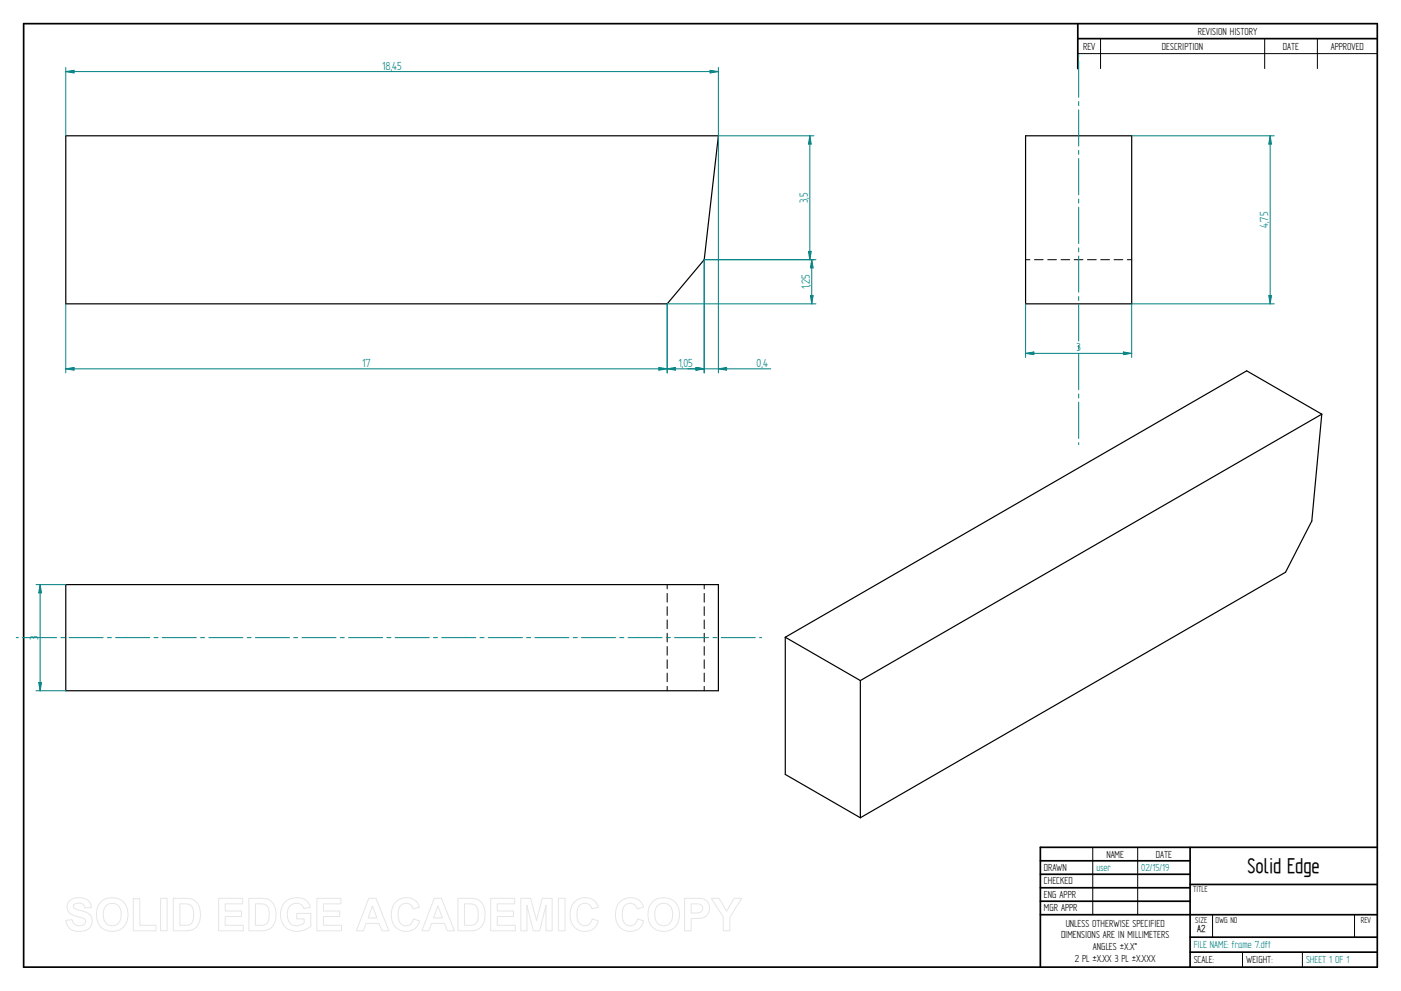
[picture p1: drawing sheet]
<svg xmlns="http://www.w3.org/2000/svg" width="594mm" height="420mm" viewBox="0 0 594 420" stroke-linecap="round" stroke-linejoin="round" font-family="sans-serif">
<g fill="none" stroke="#000" stroke-width=".72">
<path d="M10 10h574v400h-574zM457 10v19.1M457 16.4h127M504.6 359.2v50.8M584 359.2h-142.9v50.8M441.1 365h63.5M441.1 370.7h63.5M441.1 376.4h63.5M504.6 375h79.4M441.1 382.1h63.5M441.1 387.8h142.9M504.6 397.3h79.4"/>
<path d="M504.6 403.7h79.4"/>
</g>
<g fill="none" stroke="#000" stroke-width=".42">
<path d="M466.7 16.4v12.7M536.3 16.4v12.7M558.6 16.4v12.7M457 22.7h127M434.9 110.1h1.8M438.7 110.1h3.6M444.3 110.1h3.7M449.9 110.1h3.7M455.5 110.1h3.7M461.1 110.1h3.8M466.8 110.1h3.7M472.4 110.1h3.7"/>
<path d="M478 110.1h1.9M282.9 247.9v1.8M282.9 251.6v3.7M282.9 257.2v3.7M298.6 247.9v1.8M298.6 251.6v3.7M298.6 257.2v3.7M282.9 262.8v3.8M282.9 268.5v3.7M282.9 274.1v3.7M282.9 279.7v3.7M298.6 262.8v3.8"/>
<path d="M298.6 268.5v3.7M298.6 274.1v3.7M298.6 279.7v3.7M282.9 285.4v3.7M282.9 291v1.9M298.6 285.4v3.7M298.6 291v1.9M463.4 359.2v28.6M482.4 359.2v28.6M514.2 387.9v9.4M574.4 387.9v9.4M526.9 403.7v6.3"/>
<path d="M552.3 403.7v6.3"/>
</g>
<path d="M27.9 57.6h276.7l-6 52.5-15.7 18.7h-255zM434.9 57.6h45v71.2h-45zM560.5 175.6l-31.8-18.4-195.7 113M560.5 175.6l-195.7 112.9M560.5 175.6l-4.2 45.3-11.2 21.7-180.3 104.1M27.9 247.9h276.7v45h-276.7zM333 270.2v58.1l31.8 18.4M333 270.2l31.8 18.3M364.8 288.5v58.2" fill="none" stroke="#000" stroke-width=".51"/>
<path d="M304.6 57.6v100.5M298.6 110.1v48M295.1 155.8l3.5 .6-3.5 .5z" fill="none" stroke="#008080" stroke-width=".42"/>
<path d="M295.1 155.8l3.5 .6-3.5 .5z" fill="#008080"/>
<path d="M304.6 156.4l3.5-.6v1.1z" fill="none" stroke="#008080" stroke-width=".42"/>
<path d="M304.6 156.4l3.5-.6v1.1z" fill="#008080"/>
<path d="M304.6 57.6h40.5M298.6 110.1h46.5M342.8 106.6h1.2l-.6 3.5zM291.6 156.4h35.2" fill="none" stroke="#008080" stroke-width=".42"/>
<path d="M342.8 106.6h1.2l-.6 3.5z" fill="#008080"/>
<path d="M343.4 57.6l.6 3.5h-1.2z" fill="none" stroke="#008080" stroke-width=".42"/>
<path d="M343.4 57.6l.6 3.5h-1.2z" fill="#008080"/>
<path d="M343.4 57.6v52.5M298.6 110.1h47.4M282.9 128.8h63.1M343.7 125.3h1.1l-.6 3.5z" fill="none" stroke="#008080" stroke-width=".42"/>
<path d="M343.7 125.3h1.1l-.6 3.5z" fill="#008080"/>
<path d="M344.2 110.1l.6 3.5h-1.1z" fill="none" stroke="#008080" stroke-width=".42"/>
<path d="M344.2 110.1l.6 3.5h-1.1z" fill="#008080"/>
<path d="M298.6 110.1v48M344.2 110.1v18.7M282.9 128.8v29.3M282.9 156.4l3.5-.6v1.1z" fill="none" stroke="#008080" stroke-width=".42"/>
<path d="M282.9 156.4l3.5-.6v1.1z" fill="#008080"/>
<path d="M295.1 155.8l3.5 .6-3.5 .5z" fill="none" stroke="#008080" stroke-width=".42"/>
<path d="M295.1 155.8l3.5 .6-3.5 .5z" fill="#008080"/>
<path d="M27.9 128.8v29.3M282.9 128.8v29.3M27.9 156.4l3.5-.6v1.1zM282.9 156.4h15.7" fill="none" stroke="#008080" stroke-width=".42"/>
<path d="M27.9 156.4l3.5-.6v1.1z" fill="#008080"/>
<path d="M279.4 155.8l3.5 .6-3.5 .5z" fill="none" stroke="#008080" stroke-width=".42"/>
<path d="M279.4 155.8l3.5 .6-3.5 .5z" fill="#008080"/>
<path d="M27.9 28.6v29M301.1 29.8l3.5 .6-3.5 .5zM304.6 28.6v29M27.9 156.4h255" fill="none" stroke="#008080" stroke-width=".42"/>
<path d="M301.1 29.8l3.5 .6-3.5 .5z" fill="#008080"/>
<path d="M27.9 30.4l3.5-.6v1.1z" fill="none" stroke="#008080" stroke-width=".42"/>
<path d="M27.9 30.4l3.5-.6v1.1z" fill="#008080"/>
<path d="M27.9 30.4h276.7M15.3 247.9h12.6M17 247.9l.6 3.5h-1.2zM15.3 292.9h12.6" fill="none" stroke="#008080" stroke-width=".42"/>
<path d="M17 247.9l.6 3.5h-1.2z" fill="#008080"/>
<path d="M16.4 289.3h1.2l-.6 3.6z" fill="none" stroke="#008080" stroke-width=".42"/>
<path d="M16.4 289.3h1.2l-.6 3.6z" fill="#008080"/>
<path d="M479.9 57.6h60.4M538.6 57.6l.6 3.5h-1.2zM479.9 128.8h60.4M17 247.9v45" fill="none" stroke="#008080" stroke-width=".42"/>
<path d="M538.6 57.6l.6 3.5h-1.2z" fill="#008080"/>
<path d="M538 125.3h1.2l-.6 3.5z" fill="none" stroke="#008080" stroke-width=".42"/>
<path d="M538 125.3h1.2l-.6 3.5z" fill="#008080"/>
<path d="M538.6 57.6v71.2M434.9 128.8v22.8M479.9 128.8v22.8M434.9 149.8l3.5-.6v1.2z" fill="none" stroke="#008080" stroke-width=".42"/>
<path d="M434.9 149.8l3.5-.6v1.2z" fill="#008080"/>
<path d="M476.4 149.2l3.5 .6-3.5 .6z" fill="none" stroke="#008080" stroke-width=".42"/>
<path d="M476.4 149.2l3.5 .6-3.5 .6z" fill="#008080"/>
<g fill="none" stroke="#008080" stroke-width=".42">
<path d="M457.4 23.3v.8M457.4 25.9v15.4M457.4 43.1v1.7M457.4 46.6v15.3M457.4 63.8v1.6M457.4 67.2v15.4M457.4 84.4v1.7M457.4 87.9v15.4M457.4 105.1v1.7M457.4 108.5v15.4M457.4 125.7v1.7M457.4 129.2v15.4"/>
<path d="M434.9 149.8h45M457.4 146.4v1.7M457.4 149.9v15.3M457.4 167v1.7M457.4 170.5v15.4M457.4 187.7v.9M6.9 270.3h.8M9.5 270.3h14.5M25.8 270.3h1.7M29.3 270.3h14.4M45.5 270.3h1.7M49 270.3h14.5"/>
<path d="M65.3 270.3h1.7M68.8 270.3h14.5M85 270.3h1.7M88.6 270.3h14.4M104.8 270.3h1.7M108.3 270.3h14.5M124.5 270.3h1.7M128.1 270.3h14.4M144.3 270.3h1.7M147.8 270.3h14.5M164 270.3h1.8M167.5 270.3h14.5"/>
<path d="M183.8 270.3h1.7M187.3 270.3h14.5M203.5 270.3h1.8M207 270.3h14.5M223.3 270.3h1.7M226.8 270.3h14.5M243.1 270.3h1.7M246.5 270.3h14.5M262.8 270.3h1.7M266.3 270.3h14.4M282.6 270.3h1.7M286 270.3h14.5"/>
<path d="M302.3 270.3h1.7M305.8 270.3h14.5M322.1 270.3h.9"/>
</g>
<g fill="none" stroke="#e6e6e6" stroke-width=".42">
<path d="M29.6 381.8a6.5 6.5 0 0 1 8.5 .8l.6 2.2-2.8 .1a2.7 2.7 0 0 0-2.1-2 2.7 2.7 0 0 0-2.7 1.1 1.87 1.87 0 0 0 2.2 1.8l1.4 .4a4.4 4.4 0 0 1 4 6.2 6.4 6.4 0 0 1-9.1 1.3l-1.2-1.8-.5-1.7 2.7-.3a2.94 2.94 0 0 0 2.6 2.6 2.94 2.94 0 0 0 3.1-1.9 2.67 2.67 0 0 0-2.9-1.8 4.9 4.9 0 0 1-5-4.3l.4-1.6zM42.8 382.4a6.9 6.9 0 0 1 8.3-.8 6.9 6.9 0 0 1 3 7.7 6.7 6.7 0 0 1-8 5.5 6.7 6.7 0 0 1-5.1-8.3 6.1 6.1 0 0 1 1.8-4.1zM44.8 384.2a3.9 3.9 0 0 1 4.6-.8 3.9 3.9 0 0 1 2 4.3 3.8 3.8 0 0 1-1.9 4.3 3.8 3.8 0 0 1-4.6-.7 6.6 6.6 0 0 1-.1-7.1zM56.5 381h2.8v11.3h6.9v2.3h-9.7zM68.1 380.9h2.8v13.7h-2.8zM73.5 380.9h5a5.9 5.9 0 0 1 6.5 7 5.9 5.9 0 0 1-6.3 6.7h-5.2zM76.3 383.2h1.8a3.4 3.4 0 0 1 4 3.9v1.2a3.2 3.2 0 0 1-3.8 4h-2zM92.7 380.9h10.2v2.3h-7.4v3h6.9v2.4h-6.9v3.7h7.7v2.3h-10.5zM105.5 380.9h5.1a5.9 5.9 0 0 1 6.4 7 5.9 5.9 0 0 1-6.3 6.7h-5.2zM108.3 383.2h1.9a3.4 3.4 0 0 1 4 3.9v1.2a3.2 3.2 0 0 1-3.8 4h-2.1zM120.9 382.4a7.3 7.3 0 0 1 9.7 .1l1 2.2-2.7 .5a3.7 3.7 0 0 0-4.6-2 3.7 3.7 0 0 0-2.5 4.4 4.2 4.2 0 0 0 2.2 4.5 4.2 4.2 0 0 0 5-.8v-1.7h-3.2v-2.3h6v5.4a8.1 8.1 0 0 1-11.8-.8 8.3 8.3 0 0 1 .9-9.5zM134.4 380.9h10.2v2.3h-7.4v3h6.9v2.4h-6.9v3.7h7.6v2.3h-10.4z"/>
<path d="M156.4 380.9h3l5.5 13.7h-3l-1.2-3.1h-5.5l-1.1 3.1h-3zM157.9 384.1l1.9 5.1h-3.7zM167.7 382.5a6 6 0 0 1 10.2 2.1l-2.8 .7a3.2 3.2 0 0 0-3.9-2.2 3.2 3.2 0 0 0-2.4 3.8 4.6 4.6 0 0 0 2.5 5.5 3.2 3.2 0 0 0 4-2.8l2.6 .8a6.1 6.1 0 0 1-7.2 4.3 6.1 6.1 0 0 1-4.8-6.8 7.7 7.7 0 0 1 1.8-5.4zM184.1 380.9h3.1l5.5 13.7h-3l-1.2-3.1h-5.5l-1.1 3.1h-3zM185.7 384.1l1.9 5.1h-3.8zM194.2 380.9h5a5.9 5.9 0 0 1 6.5 7 5.9 5.9 0 0 1-6.3 6.7h-5.2zM197 383.2h1.8a3.4 3.4 0 0 1 4 3.9v1.2a3.2 3.2 0 0 1-3.8 4h-2zM208.1 380.9h10.2v2.3h-7.4v3h6.9v2.4h-6.9v3.7h7.6v2.3h-10.4zM220.8 380.9h4.2l2.5 9.3 2.4-9.3h4.2v13.7h-2.5l-.1-10.8-2.7 10.8h-2.7l-2.7-10.8v10.8h-2.6zM236.8 380.9h2.8v13.7h-2.8zM243.5 382.5a6 6 0 0 1 10.2 2.1l-2.8 .7a3.2 3.2 0 0 0-3.8-2.2 3.2 3.2 0 0 0-2.4 3.8 4.6 4.6 0 0 0 2.4 5.5 3.2 3.2 0 0 0 4-2.8l2.6 .8a6.1 6.1 0 0 1-7.2 4.3 6.1 6.1 0 0 1-4.7-6.8 7.7 7.7 0 0 1 1.7-5.4zM262.7 382.5a6 6 0 0 1 10.2 2.1l-2.7 .7a3.2 3.2 0 0 0-3.9-2.2 3.2 3.2 0 0 0-2.4 3.8 4.6 4.6 0 0 0 2.4 5.5 3.2 3.2 0 0 0 4-2.8l2.7 .8a6.1 6.1 0 0 1-7.2 4.3 6.1 6.1 0 0 1-4.8-6.8 7.7 7.7 0 0 1 1.7-5.4z"/>
<path d="M276.7 382.4a6.9 6.9 0 0 1 8.3-.8 6.9 6.9 0 0 1 3 7.7 6.7 6.7 0 0 1-8.1 5.5 6.7 6.7 0 0 1-5.1-8.3 6.1 6.1 0 0 1 1.9-4.1zM278.7 384.2a3.9 3.9 0 0 1 4.6-.8 3.9 3.9 0 0 1 1.9 4.3 3.8 3.8 0 0 1-1.8 4.3 3.8 3.8 0 0 1-4.7-.7 6.6 6.6 0 0 1 0-7.1zM290.3 380.9h5.2a4.4 4.4 0 0 1 5.4 4.3 4.4 4.4 0 0 1-5.4 4.2h-2.4v5.2h-2.8zM293.1 383.2h1.8a2.1 2.1 0 0 1 2.6 .6 2.1 2.1 0 0 1 0 2.6 3.4 3.4 0 0 1-2.9 .7h-1.5zM301.6 380.9h3.3l3.2 5.4 3.2-5.4h3.2l-5 7.9v5.8h-2.8v-5.8z"/>
</g>
<text font-size="10.1" x="529" y="370.2">Solid Edge</text>
<g font-size="5.6" fill="#008080">
<text x="162.1" y="29.5">18,45</text>
<text x="342.5" y="86.1" transform="rotate(-90 342.5 86.1)">3,5</text>
<text x="537.7" y="96.7" transform="rotate(-90 537.7 96.7)">4,75</text>
<text x="343.4" y="122.6" transform="rotate(-90 343.4 122.6)">1,25</text>
<text x="456.5" y="148.9">3</text>
<text x="153.6" y="155.5">17</text>
<text x="287.7" y="155.5">1,05</text>
<text x="320.8" y="155.5">0,4</text>
<text x="16.1" y="271.3" transform="rotate(-90 16.1 271.3)">3</text>
</g>
<g font-size="4.9">
<text x="507.9" y="14.7">REVISION HISTORY</text>
<text x="459.3" y="21">REV</text>
<text x="492.7" y="21">DESCRIPTION</text>
<text x="544" y="21">DATE</text>
<text x="564.3" y="21">APPROVED</text>
<text x="469.1" y="363.6">NAME</text>
<text x="490.1" y="363.6">DATE</text>
<text x="442.7" y="369.3">DRAWN</text>
<text x="442.7" y="375">CHECKED</text>
<text x="442.7" y="380.7">ENG APPR</text>
<text x="442.7" y="386.4">MGR APPR</text>
<text x="451.9" y="392.9">UNLESS OTHERWISE SPECIFIED</text>
<text x="449.9" y="397.9">DIMENSIONS ARE IN MILLIMETERS</text>
<text x="455.7" y="407.8">2 PL ±X.XX 3 PL ±X.XXX</text>
<text x="463.5" y="402.9">ANGLES ±X.X°</text>
<text x="506.2" y="408.3">SCALE:</text>
<text x="528.4" y="408.3">WEIGHT:</text>
</g>
<g font-size="4.9" fill="#008080">
<text x="464.9" y="369.3">user</text>
<text x="483.9" y="369.3">02/15/19</text>
<text x="506.2" y="402">FILE NAME: frame 7.dft</text>
<text x="553.8" y="408.4">SHEET 1 OF 1</text>
</g>
<text font-size="4.8" x="507.7" y="395.3">A2</text>
<g font-size="4.1">
<text x="505.9" y="378.3">TITLE</text>
<text x="506.9" y="391.1">SIZE</text>
<text x="515.4" y="391.1">DWG NO</text>
<text x="577" y="391.1">REV</text>
</g>
</svg>
